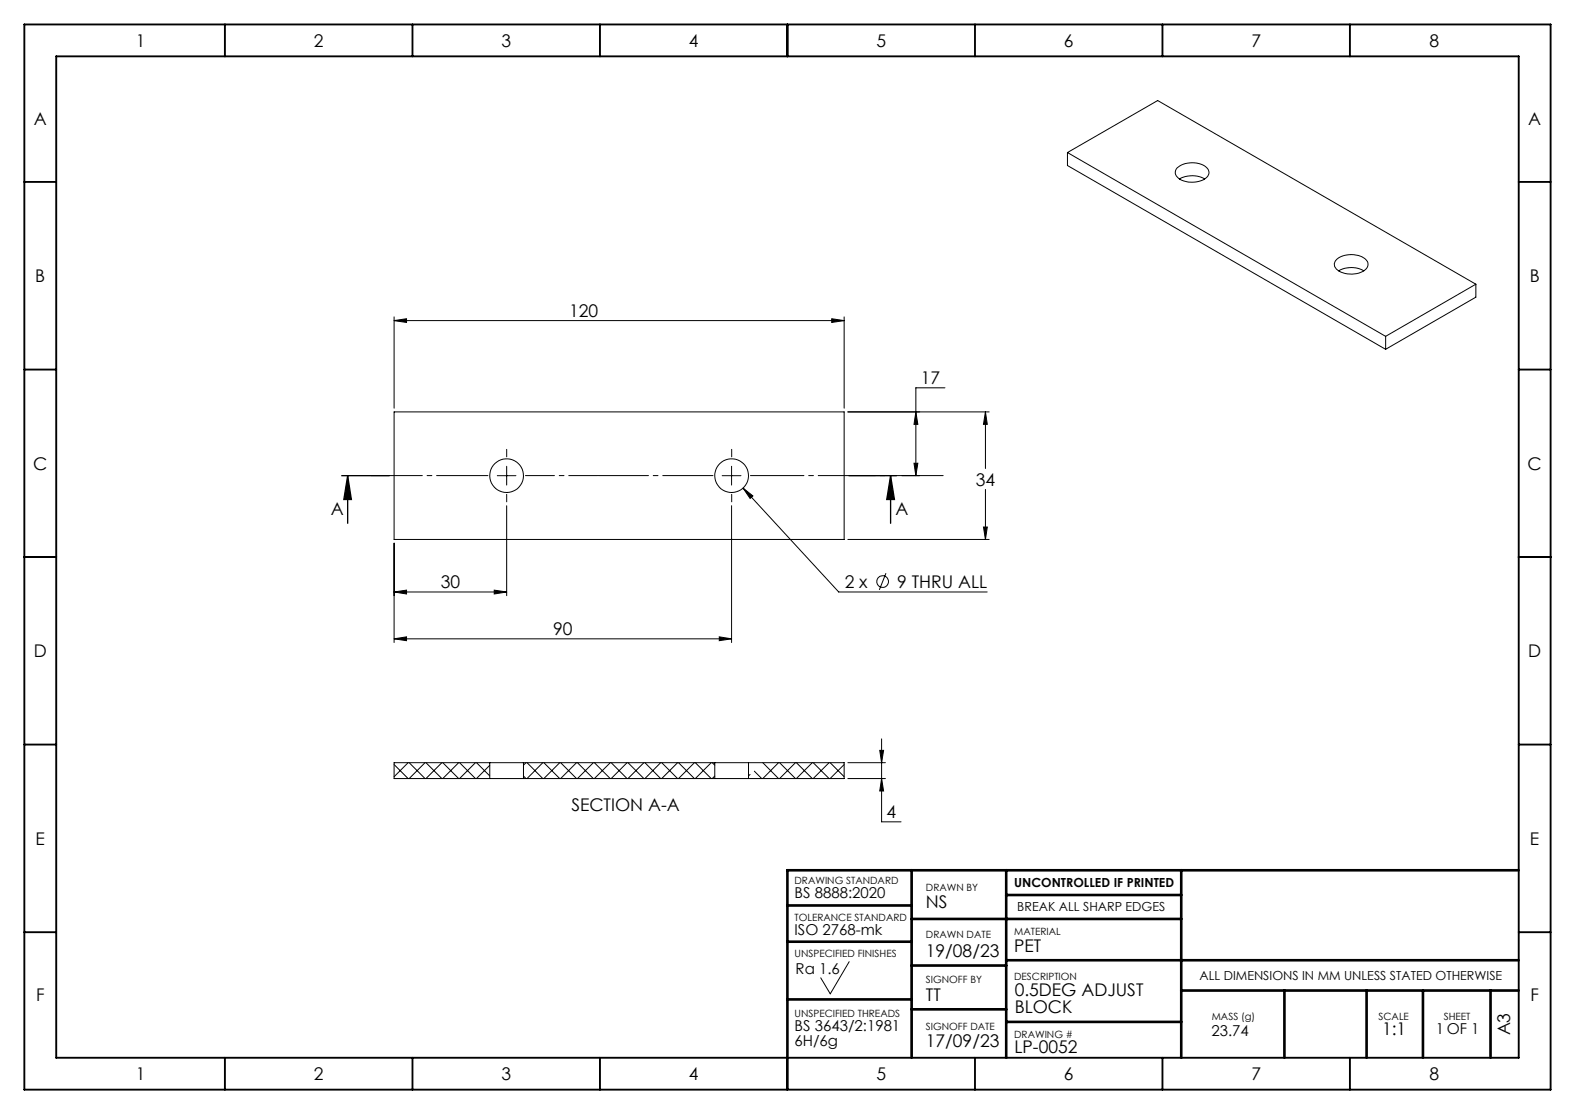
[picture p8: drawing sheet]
<svg xmlns="http://www.w3.org/2000/svg" width="594mm" height="420mm" viewBox="0 0 594 420" stroke-linecap="round" stroke-linejoin="round" font-family="sans-serif">
<g fill="none" stroke="#000" stroke-width=".71">
<path d="M9.2 9.2h575.6v401.7h-575.6zM84.8 9.2v12M155.6 9.2v12M226.3 9.2v12M297 9.2v12M367.7 9.2v12M438.4 9.2v12M509.1 9.2v12M21.2 21.2h551.6v377.6h-551.6zM9.2 68.6h12M572.8 68.6h12M9.2 139.3h12"/>
<path d="M572.8 139.3h12M9.2 210h12M572.8 210h12M9.2 280.7h12M572.8 280.7h12M9.2 351.5h12M572.8 351.5h12M84.8 398.8v12.1M155.6 398.8v12.1M226.3 398.8v12.1M297 398.8v12.1M367.7 398.8v12.1"/>
<path d="M438.4 398.8v12.1M509.1 398.8v12.1"/>
</g>
<g fill="none" stroke="#000" stroke-width=".99">
<path d="M343.8 328.1v70.7M379.5 328.1v70.7M379.5 337.5h66M445.5 328.1v70.7M572.8 328.1h-275.8v70.7M297 341.4h46.8M297 355.1h46.8M343.8 346.5h101.7M297 376.8h46.8M343.8 364.1h35.7M379.5 362.1h193.3M445.5 373.5h127.3"/>
<path d="M484.4 373.5v25.3M515.4 373.5v25.3M536.6 373.5v25.3M562.1 373.5v25.3M343.8 380.6h35.7M379.5 385.3h66"/>
</g>
<g fill="none" stroke="#000" stroke-width=".38">
<path d="M402.6 57.5l34-19.6 120 69.3M402.6 57.5l120 69.3M402.6 57.5v4.9l120 69.3M443.9 63.4a9 9 0 0 1 11.5 .1 2.67 2.67 0 0 1-1.5 4.2 8.8 8.8 0 0 1-10.3-1.3l-.4-1.5zM444.8 67.5a9.8 9.8 0 0 1 9.5 0M503.9 98a8.7 8.7 0 0 1 11.8 .6 3 3 0 0 1-2.5 4.1 8.7 8.7 0 0 1-9.5-1.7l-.5-1.5zM148.6 119.5v34.4M318.4 119.5v34.4M504.8 102.1a9.9 9.9 0 0 1 9.5 0M556.6 107.2l-34 19.6M556.6 107.2v4.9l-34 19.6M148.6 120.9l4.7-.7v1.4z"/>
<path d="M148.6 120.9h169.8M313.7 120.2l4.7 .7-4.7 .7zM522.6 126.8v4.9M148.6 155.3h169.8v48.1h-169.8zM345.4 155.3l.8 4.7h-1.5zM356.4 146.2h-11v33.2M371.7 155.3v21.4M371.7 155.3l.7 4.7h-1.5zM373.1 155.3h-53.3M187.5 179.4h7.1M191.1 175.8v7.1M272.4 179.4h7.1"/>
<path d="M275.9 175.8v7.1M340.1 179.4h6.8M344.7 174.7h1.5l-.8 4.7zM191.1 190.7v33.9M275.9 190.7v51.6M280.2 184l36.1 39.2h56M280.2 184l3.7 3-1 .9zM370.9 198.7h1.5l-.7 4.7zM371.7 184.5v18.9M148.6 204.8v37.5M319.8 203.4h53.3M334.1 216.1l-2.5 6.3"/>
<path d="M148.6 223.2l4.7-.7v1.5zM148.6 223.2h42.5M186.4 222.5l4.7 .7-4.7 .8zM148.6 240.9l4.7-.8v1.5zM148.6 240.9h127.3M271.3 240.1l4.6 .8-4.6 .7zM332.5 278.6v31.3h7.3M148.6 288.3l5.3 5.3M153.9 287.6l-5.3 5.3M154.3 287.6l6 6M160.3 287.6l-6 6M160.7 287.6l5.9 6"/>
<path d="M166.6 287.6l-5.9 6M167 287.6l6 6M173 287.6l-6 6M173.3 287.6l6 6M179.3 287.6l-6 6M179.7 287.6l5 5M184.7 288.6l-5 5M184.7 293.6h12.7M184.7 287.6h12.7M184.7 287.6h-36.1v6h36.1M184.7 287.6v6M197.4 292.6l1 1"/>
<path d="M197.4 287.6v6M197.4 293.6h72.2M197.4 287.6h72.2M198.4 287.6l-1 .9M198.8 287.6l5.9 6M204.7 287.6l-5.9 6M205.1 287.6l6 6M211.1 287.6l-6 6M211.4 287.6l6 6M217.4 287.6l-6 6M217.8 287.6l6 6M223.8 287.6l-6 6"/>
<path d="M224.2 287.6l6 6M230.2 287.6l-6 6M230.5 287.6l6 6M236.5 287.6l-6 6M236.8 287.6l6 6M242.8 287.6l-6 6M243.2 287.6l6 6M249.2 287.6l-6 6M249.6 287.6l6 6M255.6 287.6l-6 6M255.9 287.6l6 6M261.9 287.6l-6 6"/>
<path d="M262.2 287.6l6 6M268.2 287.6l-6 6M268.6 287.6l1 .9M269.6 292.6l-1 1M269.6 293.6h12.7M269.6 287.6h12.7M269.6 287.6v6M282.3 287.6h36.1v6h-36.1M282.3 287.6v6M282.9 292l-.6 .6M284.5 290.8l2.8 2.8M287.7 287.6l5.9 6"/>
<path d="M293.6 287.6l-5.9 6M294 287.6l6 6M300 287.6l-6 6M300.4 287.6l5.9 6M306.3 287.6l-5.9 6M306.7 287.6l6 6M312.7 287.6l-6 6M313.1 287.6l5.3 5.3M318.4 288.3l-5.3 5.3M319.8 293.6h14.1M319.8 287.6h14.1M331.8 282.9h1.4l-.7 4.7z"/>
<path d="M332.5 293.6l.7 4.7h-1.4zM320.3 362.6l-7.2 12.1-3.6-6"/>
<circle cx="191.1" cy="179.3" r="6.4"/>
<circle cx="275.9" cy="179.3" r="6.4"/>
<circle cx="332.9" cy="219.3" r="2.21"/>
</g>
<path d="M128.9 179.4h17.9M131.1 179.4l1.4 8.9h-2.8zM131.1 179.4v17.9M320.2 179.4h17.9M335.9 179.4l1.4 8.9h-2.9zM335.9 179.4v17.9" fill="none" stroke="#000" stroke-width=".49"/>
<path d="M191.1 172.3v-2.9M275.9 172.3v-2.9M191.1 186.4v2.8M275.9 186.4v2.8" fill="none" stroke="#000" stroke-width=".38" stroke-dasharray="21.6 1.8 1.8 1.8"/>
<path d="M268.9 179.3h-43.3" fill="none" stroke="#000" stroke-width=".38" stroke-dasharray="21.6 1.8 1.8 1.8" stroke-dashoffset="2.6"/>
<path d="M283 179.3h72.7" fill="none" stroke="#000" stroke-width=".38" stroke-dasharray="21.6 1.8 1.8 1.8" stroke-dashoffset="1.4"/>
<path d="M184 179.3h-44.1" fill="none" stroke="#000" stroke-width=".38" stroke-dasharray="21.6 1.8 1.8 1.8" stroke-dashoffset="2.2"/>
<path d="M198.2 179.3h27.2" fill="none" stroke="#000" stroke-width=".38" stroke-dasharray="21.6 1.8 1.8 1.8" stroke-dashoffset="10.6"/>
<g fill="#000">
<path d="M313.7 120.2l4.7 .7-4.7 .7zM148.6 120.9l4.7-.7v1.4z"/>
<path d="M345.4 155.3l.8 4.7h-1.5zM344.7 174.7h1.5l-.8 4.7z"/>
<path d="M335.9 179.4l1.4 8.9h-2.9zM131.1 179.4l1.4 8.9h-2.8z"/>
<path d="M370.9 198.7h1.5l-.7 4.7zM371.7 155.3l.7 4.7h-1.5zM280.2 184l2.7 3.9 1-.9zM332.5 293.6l.7 4.7h-1.4zM331.8 282.9h1.4l-.7 4.7z"/>
<path d="M148.6 223.2l4.7-.7v1.5zM186.4 222.5l4.7 .7-4.7 .8zM148.6 240.9l4.7-.8v1.5zM271.3 240.1l4.6 .8-4.6 .7z"/>
</g>
<g font-size="6.6">
<text x="51.2" y="17.6">1</text>
<text x="118.4" y="17.6">2</text>
<text x="189.1" y="17.6">3</text>
<text x="259.8" y="17.6">4</text>
<text x="330.5" y="17.6">5</text>
<text x="401.2" y="17.6">6</text>
<text x="472" y="17.6">7</text>
<text x="539.1" y="17.6">8</text>
<text x="12.8" y="47.3">A</text>
<text x="576.4" y="47.3">A</text>
<text x="13.3" y="106.3">B</text>
<text x="576.9" y="106.3">B</text>
<text x="214.6" y="119.4">120</text>
<text x="347.3" y="144.7">17</text>
<text x="12.5" y="177">C</text>
<text x="576.1" y="177">C</text>
<text x="368" y="183.1">34</text>
<text x="124.7" y="194.2">A</text>
<text x="337.7" y="194.2">A</text>
<text x="166.2" y="221.8">30</text>
<text x="318.6" y="221.7">2 x</text>
<text x="338.4" y="221.7">9 THRU ALL</text>
<text x="208.6" y="239.4">90</text>
<text x="12.8" y="247.7">D</text>
<text x="576.3" y="247.7">D</text>
<text x="215.5" y="305.9">SECTION A-A</text>
<text x="334.3" y="308.4">4</text>
<text x="13.4" y="318.5">E</text>
<text x="577" y="318.5">E</text>
<text x="349.2" y="342.4">NS</text>
<text x="382.5" y="359.1">PET</text>
<text x="349.2" y="360.7">19/08/23</text>
<text x="13.6" y="377.5">F</text>
<text x="349.2" y="377.3">TT</text>
<text x="382.7" y="375.7">0.5DEG ADJUST</text>
<text x="577.2" y="377.5">F</text>
<text x="382.7" y="382.1">BLOCK</text>
<text x="349.2" y="394.8">17/09/23</text>
<text x="521.2" y="390.2">1:1</text>
<text x="569.5" y="390.4" transform="rotate(-90 569.5 390.4)">A3</text>
<text x="382.6" y="396.9">LP-0052</text>
<text x="51.2" y="407.2">1</text>
<text x="118.4" y="407.2">2</text>
<text x="189.1" y="407.2">3</text>
<text x="259.8" y="407.2">4</text>
<text x="330.5" y="407.2">5</text>
<text x="401.2" y="407.2">6</text>
<text x="472" y="407.2">7</text>
<text x="539.1" y="407.2">8</text>
</g>
<g font-size="5.7">
<text x="299.7" y="338.6">BS 8888:2020</text>
<text x="299.7" y="352.5">ISO 2768-mk</text>
<text x="300.1" y="367.4">Ra 1.6</text>
<text x="299.7" y="388.8">BS 3643/2:1981</text>
<text x="541.5" y="389.9">1 OF 1</text>
<text x="299.7" y="394.4">6H/6g</text>
<text x="456.9" y="390.6">23.74</text>
</g>
<g font-size="4.7">
<text x="382.5" y="334.5">UNCONTROLLED IF PRINTED</text>
<text x="383.7" y="343.6">BREAK ALL SHARP EDGES</text>
<text x="452.4" y="369.5">ALL DIMENSIONS IN MM UNLESS STATED OTHERWISE</text>
</g>
<g font-size="3.8">
<text x="299.7" y="333.4">DRAWING STANDARD</text>
<text x="349.2" y="336">DRAWN BY</text>
<text x="299.7" y="347.2">TOLERANCE STANDARD</text>
<text x="349.2" y="353.9">DRAWN DATE</text>
<text x="382.5" y="352.5">MATERIAL</text>
<text x="299.7" y="360.7">UNSPECIFIED FINISHES</text>
<text x="349.2" y="370.8">SIGNOFF BY</text>
<text x="382.5" y="369.5">DESCRIPTION</text>
<text x="299.7" y="383.5">UNSPECIFIED THREADS</text>
<text x="349.2" y="388.2">SIGNOFF DATE</text>
<text x="457" y="384.6">MASS (g)</text>
<text x="519.9" y="384.6">SCALE</text>
<text x="544.5" y="384.6">SHEET</text>
<text x="382.5" y="391.3">DRAWING #</text>
</g>
</svg>
